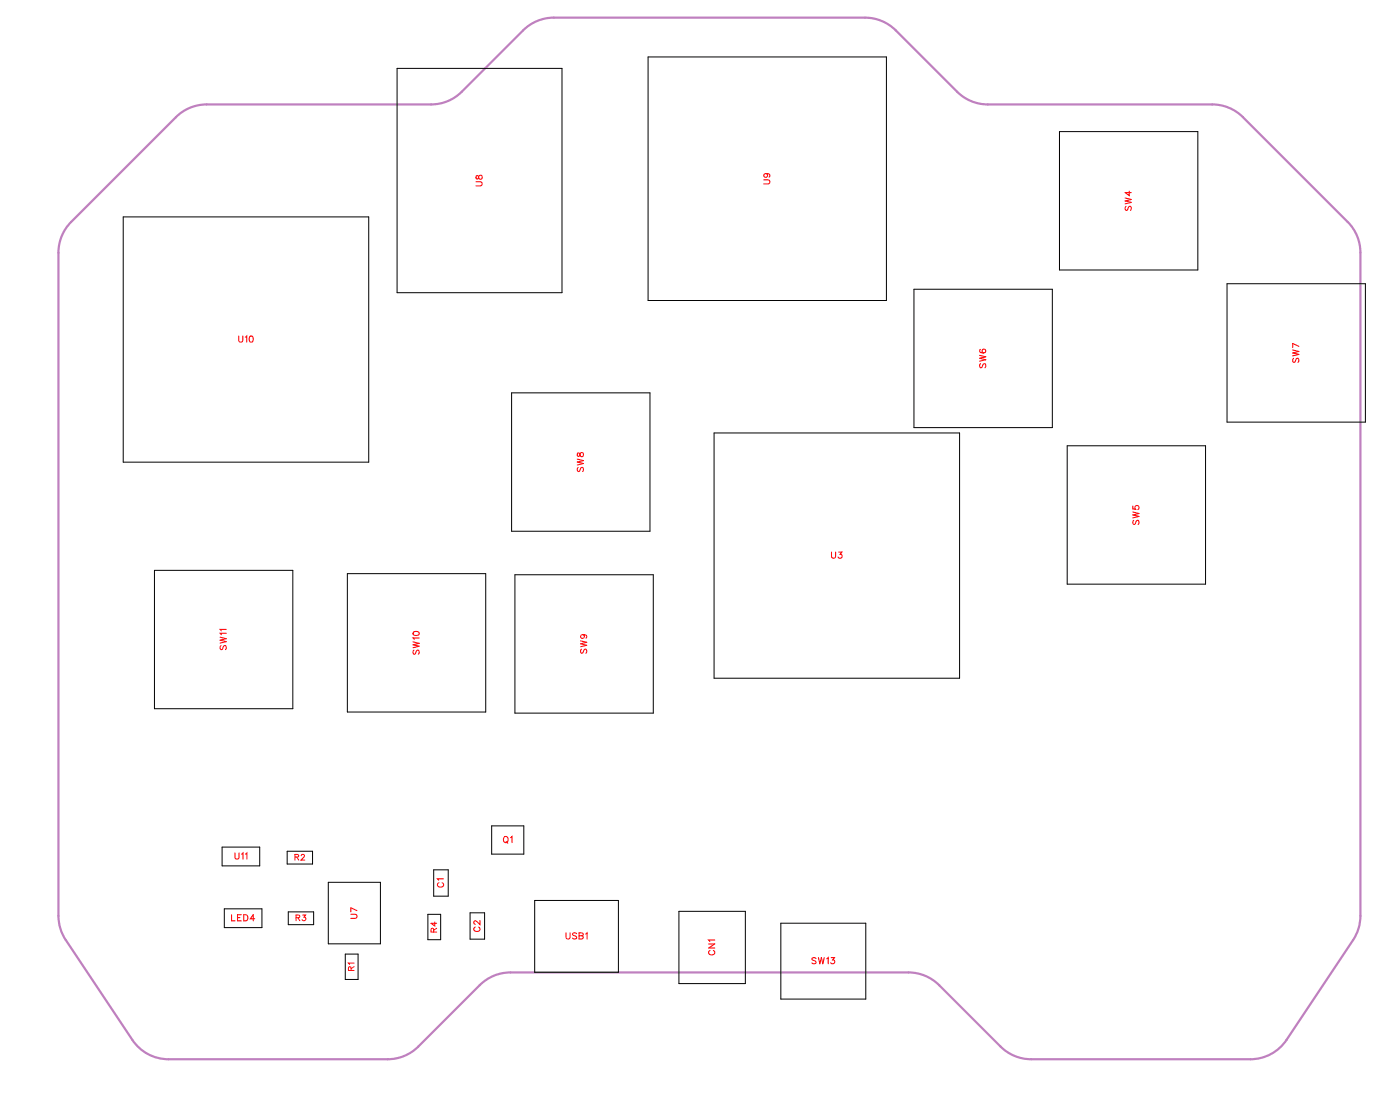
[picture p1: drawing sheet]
<svg xmlns="http://www.w3.org/2000/svg" width="161mm" height="128mm" viewBox="0 0 161 128" stroke-linecap="round" stroke-linejoin="round" font-family="sans-serif">
<path d="M23.8 12h25.9a5 5 0 0 0 3.5-1.4l7.1-7.1a5 5 0 0 1 3.5-1.5h35.9a5 5 0 0 1 3.5 1.5l7.1 7.1a5 5 0 0 0 3.5 1.4M113.8 12h25.9a5 5 0 0 1 3.5 1.5l12.1 12.1a5 5 0 0 1 1.4 3.5v76.4a5 5 0 0 1-.8 2.8l-7.7 11.5a5 5 0 0 1-4.1 2.2h-25.3a5 5 0 0 1-3.5-1.4l-7.1-7.1a5 5 0 0 0-3.5-1.5h-45.9a5 5 0 0 0-3.5 1.5l-7.1 7.1a5 5 0 0 1-3.5 1.4h-25.3a5 5 0 0 1-4.1-2.2l-7.7-11.5a5 5 0 0 1-.9-2.8v-76.4a5 5 0 0 1 1.5-3.5l12.1-12.1a5 5 0 0 1 3.5-1.5" fill="none" stroke="#bf80bf" stroke-width=".25"/>
<g fill="none" stroke="#000" stroke-width=".12">
<path d="M45.7 7.9h19v25.8h-19zM74.7 6.6h27.4v28h-27.4zM122.1 15.2h15.9v15.9h-15.9zM14.2 25h28.3v28.2h-28.3zM105.3 33.3h15.9v16h-15.9zM141.4 32.7h15.9v15.9h-15.9zM58.9 45.3h16v15.9h-16zM82.3 49.9h28.3v28.2h-28.3zM123 51.4h15.9v15.9h-15.9zM17.8 65.7h15.9v16h-15.9zM40 66.1h16v15.9h-16zM59.3 66.2h16v16h-16z"/>
<path d="M25.6 97.6h4.3v2.2h-4.3zM33.1 98.1h2.9v1.4h-2.9zM56.6 95.1h3.7v3.3h-3.7zM25.8 104.7h4.4v2.2h-4.4zM33.2 105.1h2.9v1.4h-2.9zM37.8 101.6h6v7.1h-6zM39.8 109.9h1.5v2.9h-1.5zM49.3 105.3h1.5v3h-1.5zM50 100.2h1.6v3h-1.6zM54.2 105.2h1.6v3h-1.6zM61.6 103.7h9.6v8.3h-9.6zM78.2 105h7.7v8.3h-7.7z"/>
<path d="M90 106.4h9.7v8.7h-9.7z"/>
</g>
<g fill="none" stroke="#f00" stroke-width=".12">
<path d="M88.2 20a.22 .22 0 0 1 .2 .3 .22 .22 0 0 1-.3 .1 .22 .22 0 0 1 0-.4h.1a.34 .34 0 0 1 .5 .3l-.1 .1M27.5 38.7v.5l.2 .2 .2-.1 .1-.6M28.3 38.8l.1-.1v.7M28.8 38.7h.1a.37 .37 0 0 1 .3 .4 .37 .37 0 0 1-.3 .3 .45 .45 0 0 1-.1-.7zM54.8 20.9h.5l.3 .2-.1 .3h-.7M54.9 20.3v.3h.1l.3-.4a.24 .24 0 0 1 .3 .2 .24 .24 0 0 1-.3 .3l-.1-.1-.1-.3zM88 20.7h.5l.2 .2-.1 .3h-.6M129.6 22.8l.7 .2-.7 .1 .7 .2-.7 .2M129.7 23.8l-.1 .1 .1 .3h.2l.2-.4h.1l.1 .1-.1 .3M130.1 22v.5l-.5-.3h.7M149.6 39.9l-.7-.3v.4M66.5 52.9l.7 .2-.7 .1 .7 .2-.7 .2"/>
<path d="M66.5 52.2v.3l.2 .1 .3-.5a.24 .24 0 0 1 .2 .3 .24 .24 0 0 1-.2 .2l-.2-.1-.1-.3zM66.6 53.9l-.1 .1 .1 .3h.2l.1-.4h.2l.1 .1-.1 .3M112.9 40.9l.7 .2-.7 .2 .7 .1-.7 .2M113 41.9l-.1 .2 .1 .3 .1-.1 .3-.4h.1l.1 .2-.1 .3M113 40.3h-.1a.35 .35 0 0 0 .3 .4 .35 .35 0 0 0 .4-.2 .22 .22 0 0 0-.2-.3 .22 .22 0 0 0-.3 .2 .22 .22 0 0 0 .2 .3M130.5 58.3v.3l.3 .1a.25 .25 0 0 1 0-.4 .25 .25 0 0 1 .4 0 .25 .25 0 0 1-.1 .4M130.5 59l.7 .2-.7 .1 .7 .2-.7 .2M130.6 59.9l-.1 .2 .1 .3h.2l.2-.5h.1l.1 .2-.1 .3M148.9 40.3l.7 .2-.7 .2 .7 .1-.7 .2M149 41.3l-.1 .1 .1 .4 .2-.1 .2-.4h.1l.1 .1-.1 .4M25.4 73.4l.7 .2-.7 .2 .7 .1-.7 .2M25.5 74.4l-.1 .1 .1 .3h.1l.3-.4h.1l.1 .1-.1 .3"/>
<path d="M26.1 73h-.7l.1 .1M26.1 72.5h-.7l.1 .2M47.6 73.9l.7 .2-.7 .2 .7 .2-.7 .1M47.6 72.8l.3-.1a.3 .3 0 0 1 .4 .3 .38 .38 0 0 1-.4 .2 .38 .38 0 0 1-.3-.3zM47.7 74.9l-.1 .2 .1 .3 .2-.1 .2-.4h.1l.1 .2-.1 .3M48.3 73.5h-.7l.1 .2M66.9 73.8l.7 .2-.7 .2 .7 .1-.7 .2M67 74.8l-.1 .2 .1 .3 .2-.1 .1-.4h.2l.1 .2-.1 .3M67.1 73.1a.22 .22 0 0 1 .2 .3 .22 .22 0 0 1-.3 .1 .22 .22 0 0 1 0-.4h.1a.34 .34 0 0 1 .5 .3l-.1 .1M95.8 63.6v.5l.2 .2 .2-.1 .1-.6M96.6 63.6h.4l-.2 .3a.24 .24 0 0 1 .2 .4 .24 .24 0 0 1-.4-.1M27.1 98.3v.5l.2 .2 .2-.1v-.6"/>
<path d="M27.8 98.4l.2-.1v.7M28.3 98.4l.1-.1v.7M34 98.7h.4v-.2l-.4-.1v.7M34.2 98.7l.2 .4M34.7 98.6l.1-.2 .3 .2-.4 .5h.4M58.1 96.5v-.1a.33 .33 0 0 1 .5 .3 .33 .33 0 0 1-.5 .3l-.1-.2zM58.3 96.9l.2 .2M58.8 96.5l.2-.1v.7M26.7 105.4v.7h.4M27.4 105.7h.2M27.8 105.4h-.4v.7h.4M28.1 105.4h.2a.38 .38 0 0 1 .3 .3 .38 .38 0 0 1-.3 .4h-.2z"/>
<path d="M29.3 105.9h-.5l.4-.5v.7M34.1 105.7h.4v-.2l-.4-.1v.7M34.3 105.7l.2 .4M34.9 105.4h.3l-.2 .3a.22 .22 0 0 1 .2 .3 .22 .22 0 0 1-.4-.1M40.4 105.3h.5l.2 .2-.1 .3h-.6M40.5 111.8l-.1-.4h-.2l-.1 .4h.7M40.8 111h-.7l.2 .1M40.8 111.4l-.3 .2M41.1 104.9l-.7-.3v.5M50 107.4l-.1-.4h-.2v.4h.6M50.1 106.2v.5l-.4-.3h.6M50.3 106.9l-.3 .3"/>
<path d="M50.6 101.7a.26 .26 0 0 0-.2 .3 .26 .26 0 0 0 .3 .2h.1a.26 .26 0 0 0 .3-.2 .26 .26 0 0 0-.2-.3M51.1 101.3h-.7l.1 .1M54.8 106.8a.26 .26 0 0 0-.2 .3 .26 .26 0 0 0 .3 .2h.1a.26 .26 0 0 0 .3-.2 .26 .26 0 0 0-.2-.3M55.3 106.1v.4l-.3-.3-.3-.1-.1 .1v.2l.2 .1M65.2 107.5v.5l.2 .2 .2-.1 .1-.6M66.4 107.6l-.1-.1-.3 .1v.1l.4 .3v.1l-.1 .1-.3-.1M66.7 107.8l.5 .1v.1l-.2 .2h-.3v-.7h.5v.2l-.2 .1M67.5 107.6l.1-.1v.7M81.6 108.7h.7l-.7 .5h.7M81.8 109.5a.26 .26 0 0 0-.2 .3 .26 .26 0 0 0 .3 .2h.2a.26 .26 0 0 0 .2-.2 .26 .26 0 0 0-.1-.3M82.3 108.3h-.7l.2 .2M94 110.4l-.2-.1-.3 .1 .1 .2 .4 .2v.1l-.2 .1-.3-.1"/>
<path d="M94.3 110.3l.2 .7 .1-.7 .2 .7 .2-.7M95.2 110.5l.2-.2v.7M95.8 110.3h.3l-.2 .3a.24 .24 0 0 1 .2 .4 .24 .24 0 0 1-.4-.1"/>
</g>
<g font-size="1.2" fill="#fff">
<text x="55.8" y="21.5" transform="rotate(-90 55.8 21.5)">U8</text>
<text x="89" y="21.2" transform="rotate(-90 89 21.2)">U9</text>
<text x="130.6" y="24.3" transform="rotate(-90 130.6 24.3)">SW4</text>
<text x="27.4" y="39.7">U10</text>
<text x="149.9" y="41.8" transform="rotate(-90 149.9 41.8)">SW7</text>
<text x="113.9" y="42.4" transform="rotate(-90 113.9 42.4)">SW6</text>
<text x="67.5" y="54.4" transform="rotate(-90 67.5 54.4)">SW8</text>
<text x="95.7" y="64.6">U3</text>
<text x="131.5" y="60.5" transform="rotate(-90 131.5 60.5)">SW5</text>
<text x="26.4" y="74.9" transform="rotate(-90 26.4 74.9)">SW11</text>
<text x="48.6" y="75.4" transform="rotate(-90 48.6 75.4)">SW10</text>
<text x="67.9" y="75.3" transform="rotate(-90 67.9 75.3)">SW9</text>
<text x="27" y="99.3">U11</text>
<text x="57.9" y="97.4">Q1</text>
<text x="26.6" y="106.4">LED4</text>
<text x="41.4" y="105.9" transform="rotate(-90 41.4 105.9)">U7</text>
<text x="51.4" y="102.3" transform="rotate(-90 51.4 102.3)">C1</text>
<text x="55.6" y="107.4" transform="rotate(-90 55.6 107.4)">C2</text>
<text x="65.1" y="108.5">USB1</text>
<text x="82.6" y="110.1" transform="rotate(-90 82.6 110.1)">CN1</text>
<text x="93.5" y="111.3">SW13</text>
</g>
<g font-size="1.1" fill="#fff">
<text x="33.9" y="99.4">R2</text>
<text x="34.1" y="106.3">R3</text>
<text x="50.6" y="107.4" transform="rotate(-90 50.6 107.4)">R4</text>
<text x="41.1" y="111.9" transform="rotate(-90 41.1 111.9)">R1</text>
</g>
</svg>
